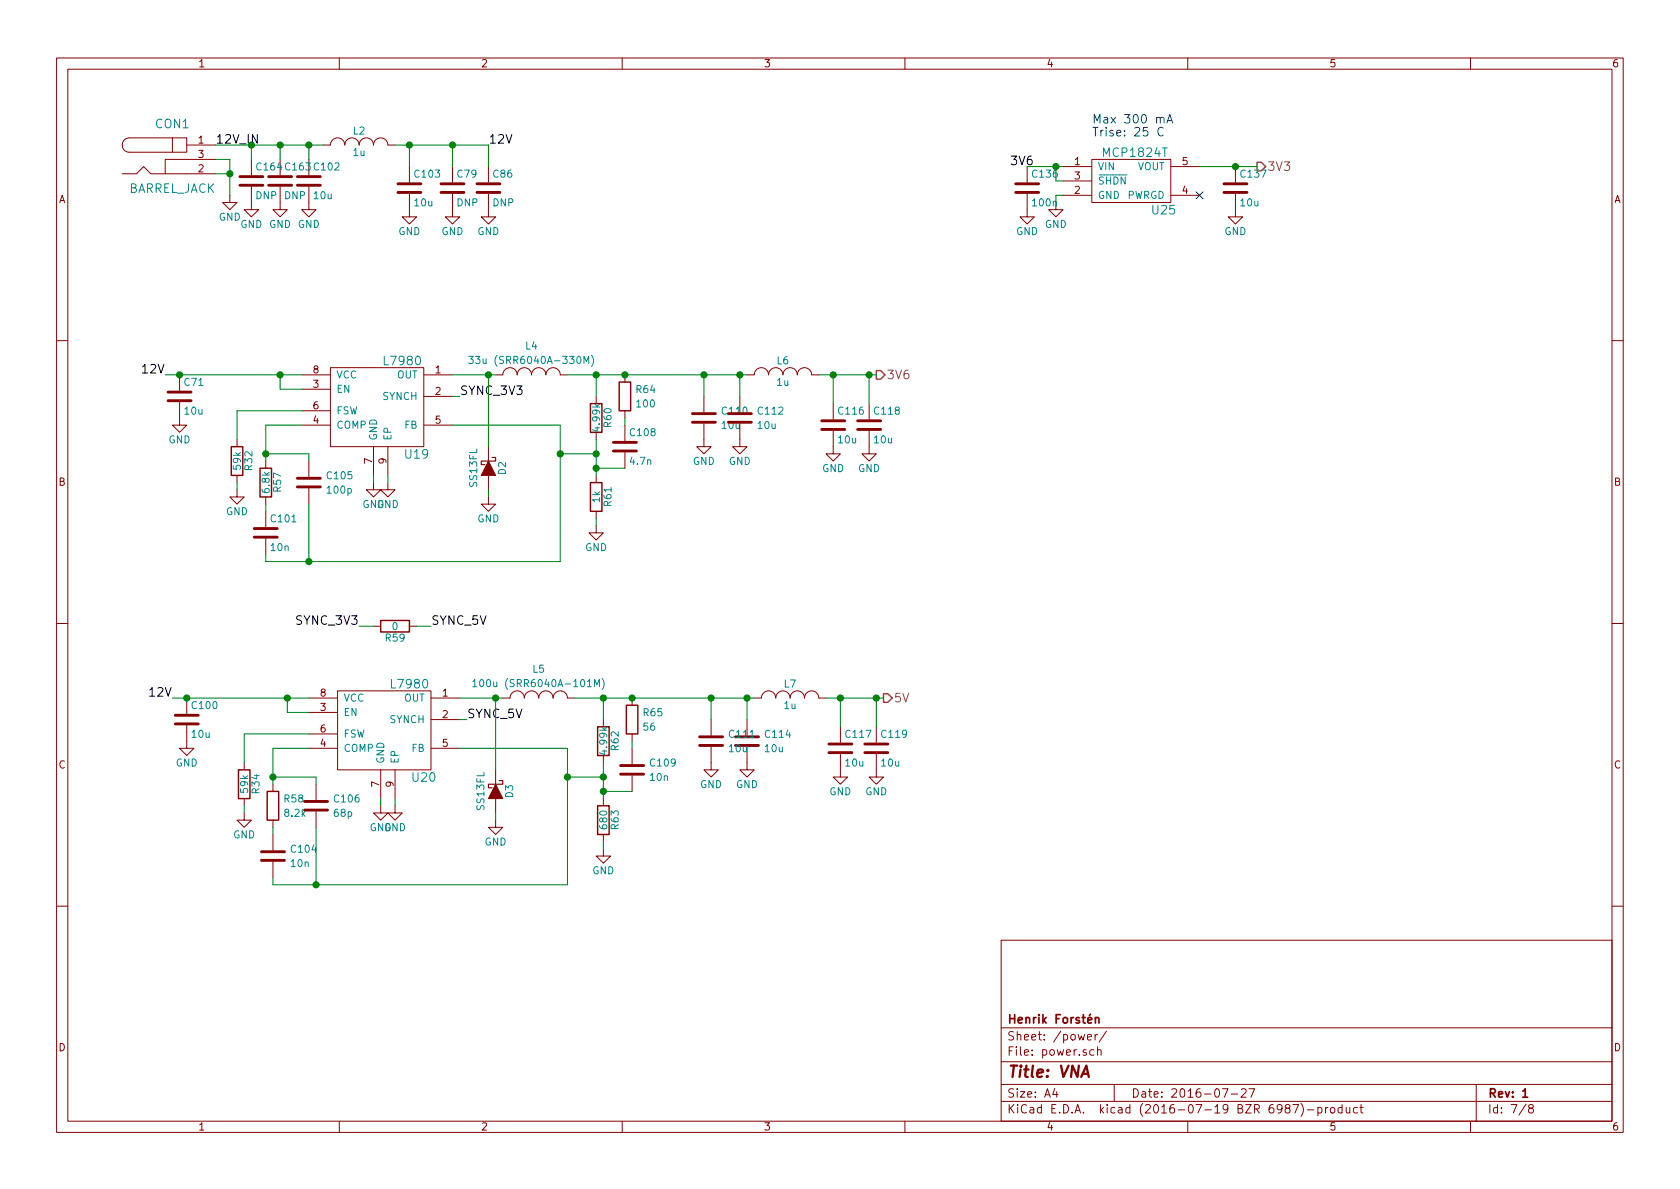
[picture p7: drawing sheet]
EESchema Schematic File Version 2
LIBS:power
LIBS:device
LIBS:transistors
LIBS:conn
LIBS:linear
LIBS:regul
LIBS:74xx
LIBS:cmos4000
LIBS:adc-dac
LIBS:memory
LIBS:xilinx
LIBS:microcontrollers
LIBS:dsp
LIBS:microchip
LIBS:analog_switches
LIBS:motorola
LIBS:texas
LIBS:intel
LIBS:audio
LIBS:interface
LIBS:digital-audio
LIBS:philips
LIBS:display
LIBS:cypress
LIBS:siliconi
LIBS:opto
LIBS:atmel
LIBS:contrib
LIBS:valves
LIBS:vna
LIBS:vna-cache
EELAYER 25 0
EELAYER END
$Descr A4 11693 8268
encoding utf-8
Sheet 7 8
Title "VNA"
Date "2016-07-27"
Rev "1"
Comp "Henrik Forstén"
Comment1 ""
Comment2 ""
Comment3 ""
Comment4 ""
$EndDescr
$Comp
L BARREL_JACK CON1
U 1 1
P 1200 1100
F 0 "CON1" H 1200 1350 60  0000 C CNN
F 1 "BARREL_JACK" H 1200 900 60  0000 C CNN
F 2 "VNA:EJ508A" H 1200 1100 60  0001 C CNN
F 3 "" H 1200 1100 60  0000 C CNN
	1    1200 1100
	1    0    0    -1  
$EndComp
$Comp
L GND #PWR17
U 1 1
P 1600 1350
F 0 "#PWR17" H 1600 1100 50  0001 C CNN
F 1 "GND" H 1600 1200 50  0000 C CNN
F 2 "" H 1600 1350 60  0000 C CNN
F 3 "" H 1600 1350 60  0000 C CNN
	1    1600 1350
	1    0    0    -1  
$EndComp
$Comp
L C C102
U 1 1
P 2150 1250
F 0 "C102" H 2175 1350 50  0000 L CNN
F 1 "10u" H 2175 1150 50  0000 L CNN
F 2 "VNA:C_0805b" H 2188 1100 30  0001 C CNN
F 3 "" H 2150 1250 60  0000 C CNN
	1    2150 1250
	1    0    0    -1  
$EndComp
$Comp
L C C103
U 1 1
P 2850 1300
F 0 "C103" H 2875 1400 50  0000 L CNN
F 1 "10u" H 2875 1200 50  0000 L CNN
F 2 "VNA:C_0805b" H 2888 1150 30  0001 C CNN
F 3 "" H 2850 1300 60  0000 C CNN
	1    2850 1300
	1    0    0    -1  
$EndComp
$Comp
L GND #PWR27
U 1 1
P 2150 1400
F 0 "#PWR27" H 2150 1150 50  0001 C CNN
F 1 "GND" H 2150 1250 50  0000 C CNN
F 2 "" H 2150 1400 60  0000 C CNN
F 3 "" H 2150 1400 60  0000 C CNN
	1    2150 1400
	1    0    0    -1  
$EndComp
$Comp
L GND #PWR41
U 1 1
P 2850 1450
F 0 "#PWR41" H 2850 1200 50  0001 C CNN
F 1 "GND" H 2850 1300 50  0000 C CNN
F 2 "" H 2850 1450 60  0000 C CNN
F 3 "" H 2850 1450 60  0000 C CNN
	1    2850 1450
	1    0    0    -1  
$EndComp
Text Label 3400 1000 0    60   ~ 0
12V
$Comp
L INDUCTOR_SMALL L2
U 1 1
P 2500 1000
F 0 "L2" H 2500 1100 50  0000 C CNN
F 1 "1u" H 2500 950 50  0000 C CNN
F 2 "VNA:C_0805b" H 2500 1000 60  0001 C CNN
F 3 "" H 2500 1000 60  0000 C CNN
	1    2500 1000
	1    0    0    -1  
$EndComp
Text HLabel 6100 2600 2    60   Output ~ 0
3V6
$Comp
L C C71
U 1 1
P 1250 2750
F 0 "C71" H 1275 2850 50  0000 L CNN
F 1 "10u" H 1275 2650 50  0000 L CNN
F 2 "VNA:C_0805b" H 1288 2600 30  0001 C CNN
F 3 "" H 1250 2750 60  0000 C CNN
	1    1250 2750
	1    0    0    -1  
$EndComp
$Comp
L C C110
U 1 1
P 4900 2900
F 0 "C110" H 5015 2950 50  0000 L CNN
F 1 "10u" H 5015 2850 50  0000 L CNN
F 2 "VNA:C_0805b" H 4938 2750 30  0001 C CNN
F 3 "" H 4900 2900 60  0000 C CNN
	1    4900 2900
	1    0    0    -1  
$EndComp
$Comp
L C C112
U 1 1
P 5150 2900
F 0 "C112" H 5265 2950 50  0000 L CNN
F 1 "10u" H 5265 2850 50  0000 L CNN
F 2 "VNA:C_0805b" H 5188 2750 30  0001 C CNN
F 3 "" H 5150 2900 60  0000 C CNN
	1    5150 2900
	1    0    0    -1  
$EndComp
$Comp
L GND #PWR84
U 1 1
P 4900 3050
F 0 "#PWR84" H 4900 2800 50  0001 C CNN
F 1 "GND" H 4900 2900 50  0000 C CNN
F 2 "" H 4900 3050 60  0000 C CNN
F 3 "" H 4900 3050 60  0000 C CNN
	1    4900 3050
	1    0    0    -1  
$EndComp
$Comp
L GND #PWR89
U 1 1
P 5150 3050
F 0 "#PWR89" H 5150 2800 50  0001 C CNN
F 1 "GND" H 5150 2900 50  0000 C CNN
F 2 "" H 5150 3050 60  0000 C CNN
F 3 "" H 5150 3050 60  0000 C CNN
	1    5150 3050
	1    0    0    -1  
$EndComp
$Comp
L GND #PWR8
U 1 1
P 1250 2900
F 0 "#PWR8" H 1250 2650 50  0001 C CNN
F 1 "GND" H 1250 2750 50  0000 C CNN
F 2 "" H 1250 2900 60  0000 C CNN
F 3 "" H 1250 2900 60  0000 C CNN
	1    1250 2900
	1    0    0    -1  
$EndComp
Text Label 1150 2600 2    60   ~ 0
12V
$Comp
L INDUCTOR_SMALL L6
U 1 1
P 5450 2600
F 0 "L6" H 5450 2700 50  0000 C CNN
F 1 "1u" H 5450 2550 50  0000 C CNN
F 2 "VNA:C_0805b" H 5450 2600 60  0001 C CNN
F 3 "" H 5450 2600 60  0000 C CNN
	1    5450 2600
	1    0    0    -1  
$EndComp
$Comp
L C C116
U 1 1
P 5800 2950
F 0 "C116" H 5825 3050 50  0000 L CNN
F 1 "10u" H 5825 2850 50  0000 L CNN
F 2 "VNA:C_0805b" H 5838 2800 30  0001 C CNN
F 3 "" H 5800 2950 60  0000 C CNN
	1    5800 2950
	1    0    0    -1  
$EndComp
$Comp
L C C118
U 1 1
P 6050 2950
F 0 "C118" H 6075 3050 50  0000 L CNN
F 1 "10u" H 6075 2850 50  0000 L CNN
F 2 "VNA:C_0805b" H 6088 2800 30  0001 C CNN
F 3 "" H 6050 2950 60  0000 C CNN
	1    6050 2950
	1    0    0    -1  
$EndComp
$Comp
L GND #PWR106
U 1 1
P 5800 3100
F 0 "#PWR106" H 5800 2850 50  0001 C CNN
F 1 "GND" H 5800 2950 50  0000 C CNN
F 2 "" H 5800 3100 60  0000 C CNN
F 3 "" H 5800 3100 60  0000 C CNN
	1    5800 3100
	1    0    0    -1  
$EndComp
$Comp
L GND #PWR114
U 1 1
P 6050 3100
F 0 "#PWR114" H 6050 2850 50  0001 C CNN
F 1 "GND" H 6050 2950 50  0000 C CNN
F 2 "" H 6050 3100 60  0000 C CNN
F 3 "" H 6050 3100 60  0000 C CNN
	1    6050 3100
	1    0    0    -1  
$EndComp
$Comp
L MCP1824T U25
U 1 1
P 7900 1250
F 0 "U25" H 8100 1050 60  0000 C CNN
F 1 "MCP1824T" H 7900 1450 60  0000 C CNN
F 2 "VNA:SOT-23-5" H 7700 1200 60  0001 C CNN
F 3 "" H 7700 1200 60  0000 C CNN
	1    7900 1250
	1    0    0    -1  
$EndComp
$Comp
L GND #PWR140
U 1 1
P 7350 1400
F 0 "#PWR140" H 7350 1150 50  0001 C CNN
F 1 "GND" H 7350 1250 50  0000 C CNN
F 2 "" H 7350 1400 60  0000 C CNN
F 3 "" H 7350 1400 60  0000 C CNN
	1    7350 1400
	1    0    0    -1  
$EndComp
NoConn ~ 8350 1350
$Comp
L C C137
U 1 1
P 8600 1300
F 0 "C137" H 8625 1400 50  0000 L CNN
F 1 "10u" H 8625 1200 50  0000 L CNN
F 2 "VNA:C_0805b" H 8638 1150 30  0001 C CNN
F 3 "" H 8600 1300 60  0000 C CNN
	1    8600 1300
	1    0    0    -1  
$EndComp
$Comp
L GND #PWR168
U 1 1
P 8600 1450
F 0 "#PWR168" H 8600 1200 50  0001 C CNN
F 1 "GND" H 8600 1300 50  0000 C CNN
F 2 "" H 8600 1450 60  0000 C CNN
F 3 "" H 8600 1450 60  0000 C CNN
	1    8600 1450
	1    0    0    -1  
$EndComp
Text HLabel 8750 1150 2    60   Output ~ 0
3V3
Text Label 7200 1150 2    60   ~ 0
3V6
$Comp
L C C136
U 1 1
P 7150 1300
F 0 "C136" H 7175 1400 50  0000 L CNN
F 1 "100n" H 7175 1200 50  0000 L CNN
F 2 "VNA:C_0402b" H 7188 1150 30  0001 C CNN
F 3 "" H 7150 1300 60  0000 C CNN
	1    7150 1300
	1    0    0    -1  
$EndComp
$Comp
L GND #PWR135
U 1 1
P 7150 1450
F 0 "#PWR135" H 7150 1200 50  0001 C CNN
F 1 "GND" H 7150 1300 50  0000 C CNN
F 2 "" H 7150 1450 60  0000 C CNN
F 3 "" H 7150 1450 60  0000 C CNN
	1    7150 1450
	1    0    0    -1  
$EndComp
Text Notes 7600 950  0    60   ~ 0
Max 300 mA\nTrise: 25 C
$Comp
L C C79
U 1 1
P 3150 1300
F 0 "C79" H 3175 1400 50  0000 L CNN
F 1 "DNP" H 3175 1200 50  0000 L CNN
F 2 "VNA:C_0805b" H 3188 1150 30  0001 C CNN
F 3 "" H 3150 1300 60  0000 C CNN
	1    3150 1300
	1    0    0    -1  
$EndComp
$Comp
L GND #PWR42
U 1 1
P 3150 1450
F 0 "#PWR42" H 3150 1200 50  0001 C CNN
F 1 "GND" H 3150 1300 50  0000 C CNN
F 2 "" H 3150 1450 60  0000 C CNN
F 3 "" H 3150 1450 60  0000 C CNN
	1    3150 1450
	1    0    0    -1  
$EndComp
$Comp
L C C86
U 1 1
P 3400 1300
F 0 "C86" H 3425 1400 50  0000 L CNN
F 1 "DNP" H 3425 1200 50  0000 L CNN
F 2 "VNA:C_0805b" H 3438 1150 30  0001 C CNN
F 3 "" H 3400 1300 60  0000 C CNN
	1    3400 1300
	1    0    0    -1  
$EndComp
$Comp
L GND #PWR43
U 1 1
P 3400 1450
F 0 "#PWR43" H 3400 1200 50  0001 C CNN
F 1 "GND" H 3400 1300 50  0000 C CNN
F 2 "" H 3400 1450 60  0000 C CNN
F 3 "" H 3400 1450 60  0000 C CNN
	1    3400 1450
	1    0    0    -1  
$EndComp
Text Label 1500 1000 0    60   ~ 0
12V_IN
$Comp
L R R65
U 1 1
P 4400 5000
F 0 "R65" H 4470 5050 50  0000 L CNN
F 1 "56" H 4470 4950 50  0000 L CNN
F 2 "VNA:R_0402b" V 4330 5000 30  0001 C CNN
F 3 "" H 4400 5000 30  0000 C CNN
	1    4400 5000
	1    0    0    -1  
$EndComp
$Comp
L R R59
U 1 1
P 2750 4350
F 0 "R59" V 2830 4350 50  0000 C CNN
F 1 "0" V 2750 4350 50  0000 C CNN
F 2 "VNA:R_0402b" V 2680 4350 30  0001 C CNN
F 3 "" H 2750 4350 30  0000 C CNN
	1    2750 4350
	0    1    1    0   
$EndComp
Text Label 3000 4350 0    60   ~ 0
SYNC_5V
Text Label 2500 4350 2    60   ~ 0
SYNC_3V3
$Comp
L GND #PWR118
U 1 1
P 6100 5350
F 0 "#PWR118" H 6100 5100 50  0001 C CNN
F 1 "GND" H 6100 5200 50  0000 C CNN
F 2 "" H 6100 5350 60  0000 C CNN
F 3 "" H 6100 5350 60  0000 C CNN
	1    6100 5350
	1    0    0    -1  
$EndComp
$Comp
L GND #PWR109
U 1 1
P 5850 5350
F 0 "#PWR109" H 5850 5100 50  0001 C CNN
F 1 "GND" H 5850 5200 50  0000 C CNN
F 2 "" H 5850 5350 60  0000 C CNN
F 3 "" H 5850 5350 60  0000 C CNN
	1    5850 5350
	1    0    0    -1  
$EndComp
$Comp
L C C119
U 1 1
P 6100 5200
F 0 "C119" H 6125 5300 50  0000 L CNN
F 1 "10u" H 6125 5100 50  0000 L CNN
F 2 "VNA:C_0805b" H 6138 5050 30  0001 C CNN
F 3 "" H 6100 5200 60  0000 C CNN
	1    6100 5200
	1    0    0    -1  
$EndComp
$Comp
L C C117
U 1 1
P 5850 5200
F 0 "C117" H 5875 5300 50  0000 L CNN
F 1 "10u" H 5875 5100 50  0000 L CNN
F 2 "VNA:C_0805b" H 5888 5050 30  0001 C CNN
F 3 "" H 5850 5200 60  0000 C CNN
	1    5850 5200
	1    0    0    -1  
$EndComp
$Comp
L INDUCTOR_SMALL L7
U 1 1
P 5500 4850
F 0 "L7" H 5500 4950 50  0000 C CNN
F 1 "1u" H 5500 4800 50  0000 C CNN
F 2 "VNA:C_0805b" H 5500 4850 60  0001 C CNN
F 3 "" H 5500 4850 60  0000 C CNN
	1    5500 4850
	1    0    0    -1  
$EndComp
$Comp
L C C104
U 1 1
P 1900 5950
F 0 "C104" H 2015 6000 50  0000 L CNN
F 1 "10n" H 2015 5900 50  0000 L CNN
F 2 "VNA:C_0402b" H 1938 5800 30  0001 C CNN
F 3 "" H 1900 5950 60  0000 C CNN
	1    1900 5950
	1    0    0    -1  
$EndComp
$Comp
L C C106
U 1 1
P 2200 5600
F 0 "C106" H 2315 5650 50  0000 L CNN
F 1 "68p" H 2315 5550 50  0000 L CNN
F 2 "VNA:C_0402b" H 2238 5450 30  0001 C CNN
F 3 "" H 2200 5600 60  0000 C CNN
	1    2200 5600
	1    0    0    -1  
$EndComp
$Comp
L R R58
U 1 1
P 1900 5600
F 0 "R58" H 1970 5650 50  0000 L CNN
F 1 "8.2k" H 1970 5550 50  0000 L CNN
F 2 "VNA:R_0402b" V 1830 5600 30  0001 C CNN
F 3 "" H 1900 5600 30  0000 C CNN
	1    1900 5600
	1    0    0    -1  
$EndComp
$Comp
L C C109
U 1 1
P 4400 5350
F 0 "C109" H 4515 5400 50  0000 L CNN
F 1 "10n" H 4515 5300 50  0000 L CNN
F 2 "VNA:C_0402b" H 4438 5200 30  0001 C CNN
F 3 "" H 4400 5350 60  0000 C CNN
	1    4400 5350
	1    0    0    -1  
$EndComp
$Comp
L GND #PWR19
U 1 1
P 1700 5650
F 0 "#PWR19" H 1700 5400 50  0001 C CNN
F 1 "GND" H 1700 5500 50  0000 C CNN
F 2 "" H 1700 5650 60  0000 C CNN
F 3 "" H 1700 5650 60  0000 C CNN
	1    1700 5650
	1    0    0    -1  
$EndComp
Text Label 1200 4850 2    60   ~ 0
12V
$Comp
L GND #PWR9
U 1 1
P 1300 5150
F 0 "#PWR9" H 1300 4900 50  0001 C CNN
F 1 "GND" H 1300 5000 50  0000 C CNN
F 2 "" H 1300 5150 60  0000 C CNN
F 3 "" H 1300 5150 60  0000 C CNN
	1    1300 5150
	1    0    0    -1  
$EndComp
$Comp
L GND #PWR40
U 1 1
P 2750 5600
F 0 "#PWR40" H 2750 5350 50  0001 C CNN
F 1 "GND" H 2750 5450 50  0000 C CNN
F 2 "" H 2750 5600 60  0000 C CNN
F 3 "" H 2750 5600 60  0000 C CNN
	1    2750 5600
	1    0    0    -1  
$EndComp
$Comp
L GND #PWR35
U 1 1
P 2650 5600
F 0 "#PWR35" H 2650 5350 50  0001 C CNN
F 1 "GND" H 2650 5450 50  0000 C CNN
F 2 "" H 2650 5600 60  0000 C CNN
F 3 "" H 2650 5600 60  0000 C CNN
	1    2650 5600
	1    0    0    -1  
$EndComp
$Comp
L GND #PWR91
U 1 1
P 5200 5300
F 0 "#PWR91" H 5200 5050 50  0001 C CNN
F 1 "GND" H 5200 5150 50  0000 C CNN
F 2 "" H 5200 5300 60  0000 C CNN
F 3 "" H 5200 5300 60  0000 C CNN
	1    5200 5300
	1    0    0    -1  
$EndComp
$Comp
L GND #PWR87
U 1 1
P 4950 5300
F 0 "#PWR87" H 4950 5050 50  0001 C CNN
F 1 "GND" H 4950 5150 50  0000 C CNN
F 2 "" H 4950 5300 60  0000 C CNN
F 3 "" H 4950 5300 60  0000 C CNN
	1    4950 5300
	1    0    0    -1  
$EndComp
$Comp
L GND #PWR70
U 1 1
P 4200 5900
F 0 "#PWR70" H 4200 5650 50  0001 C CNN
F 1 "GND" H 4200 5750 50  0000 C CNN
F 2 "" H 4200 5900 60  0000 C CNN
F 3 "" H 4200 5900 60  0000 C CNN
	1    4200 5900
	1    0    0    -1  
$EndComp
$Comp
L R R63
U 1 1
P 4200 5700
F 0 "R63" V 4280 5700 50  0000 C CNN
F 1 "680" V 4200 5700 50  0000 C CNN
F 2 "VNA:R_0402b" V 4130 5700 30  0001 C CNN
F 3 "" H 4200 5700 30  0000 C CNN
	1    4200 5700
	1    0    0    -1  
$EndComp
$Comp
L R R62
U 1 1
P 4200 5150
F 0 "R62" V 4280 5150 50  0000 C CNN
F 1 "4.99k" V 4200 5150 50  0000 C CNN
F 2 "VNA:R_0402b" V 4130 5150 30  0001 C CNN
F 3 "" H 4200 5150 30  0000 C CNN
	1    4200 5150
	1    0    0    -1  
$EndComp
Text Label 3250 5000 0    60   ~ 0
SYNC_5V
$Comp
L C C114
U 1 1
P 5200 5150
F 0 "C114" H 5315 5200 50  0000 L CNN
F 1 "10u" H 5315 5100 50  0000 L CNN
F 2 "VNA:C_0805b" H 5238 5000 30  0001 C CNN
F 3 "" H 5200 5150 60  0000 C CNN
	1    5200 5150
	1    0    0    -1  
$EndComp
$Comp
L C C111
U 1 1
P 4950 5150
F 0 "C111" H 5065 5200 50  0000 L CNN
F 1 "10u" H 5065 5100 50  0000 L CNN
F 2 "VNA:C_0805b" H 4988 5000 30  0001 C CNN
F 3 "" H 4950 5150 60  0000 C CNN
	1    4950 5150
	1    0    0    -1  
$EndComp
$Comp
L C C100
U 1 1
P 1300 5000
F 0 "C100" H 1325 5100 50  0000 L CNN
F 1 "10u" H 1325 4900 50  0000 L CNN
F 2 "VNA:C_0805b" H 1338 4850 30  0001 C CNN
F 3 "" H 1300 5000 60  0000 C CNN
	1    1300 5000
	1    0    0    -1  
$EndComp
$Comp
L R R34
U 1 1
P 1700 5450
F 0 "R34" V 1780 5450 50  0000 C CNN
F 1 "59k" V 1700 5450 50  0000 C CNN
F 2 "VNA:R_0402b" V 1630 5450 30  0001 C CNN
F 3 "" H 1700 5450 30  0000 C CNN
	1    1700 5450
	1    0    0    -1  
$EndComp
$Comp
L INDUCTOR_SMALL L5
U 1 1
P 3750 4850
F 0 "L5" H 3750 5053 50  0000 C CNN
F 1 "100u (SRR6040A-101M)" H 3750 4953 50  0000 C CNN
F 2 "VNA:SRR6040A" H 3750 4850 60  0001 C CNN
F 3 "" H 3750 4850 60  0000 C CNN
	1    3750 4850
	1    0    0    -1  
$EndComp
Text HLabel 6150 4850 2    60   Output ~ 0
5V
$Comp
L C C101
U 1 1
P 1850 3700
F 0 "C101" H 1875 3800 50  0000 L CNN
F 1 "10n" H 1875 3600 50  0000 L CNN
F 2 "VNA:C_0402b" H 1888 3550 30  0001 C CNN
F 3 "" H 1850 3700 60  0000 C CNN
	1    1850 3700
	1    0    0    -1  
$EndComp
$Comp
L C C105
U 1 1
P 2150 3350
F 0 "C105" H 2265 3400 50  0000 L CNN
F 1 "100p" H 2265 3300 50  0000 L CNN
F 2 "VNA:C_0402b" H 2188 3200 30  0001 C CNN
F 3 "" H 2150 3350 60  0000 C CNN
	1    2150 3350
	1    0    0    -1  
$EndComp
$Comp
L R R57
U 1 1
P 1850 3350
F 0 "R57" V 1930 3350 50  0000 C CNN
F 1 "6.8k" V 1850 3350 50  0000 C CNN
F 2 "VNA:R_0402b" V 1780 3350 30  0001 C CNN
F 3 "" H 1850 3350 30  0000 C CNN
	1    1850 3350
	1    0    0    -1  
$EndComp
$Comp
L C C108
U 1 1
P 4350 3100
F 0 "C108" H 4375 3200 50  0000 L CNN
F 1 "4.7n" H 4375 3000 50  0000 L CNN
F 2 "VNA:C_0402b" H 4388 2950 30  0001 C CNN
F 3 "" H 4350 3100 60  0000 C CNN
	1    4350 3100
	1    0    0    -1  
$EndComp
$Comp
L R R64
U 1 1
P 4350 2750
F 0 "R64" H 4420 2800 50  0000 L CNN
F 1 "100" H 4420 2700 50  0000 L CNN
F 2 "VNA:R_0402b" V 4280 2750 30  0001 C CNN
F 3 "" H 4350 2750 30  0000 C CNN
	1    4350 2750
	1    0    0    -1  
$EndComp
$Comp
L GND #PWR18
U 1 1
P 1650 3400
F 0 "#PWR18" H 1650 3150 50  0001 C CNN
F 1 "GND" H 1650 3250 50  0000 C CNN
F 2 "" H 1650 3400 60  0000 C CNN
F 3 "" H 1650 3400 60  0000 C CNN
	1    1650 3400
	1    0    0    -1  
$EndComp
$Comp
L GND #PWR38
U 1 1
P 2700 3350
F 0 "#PWR38" H 2700 3100 50  0001 C CNN
F 1 "GND" H 2700 3200 50  0000 C CNN
F 2 "" H 2700 3350 60  0000 C CNN
F 3 "" H 2700 3350 60  0000 C CNN
	1    2700 3350
	1    0    0    -1  
$EndComp
$Comp
L GND #PWR34
U 1 1
P 2600 3350
F 0 "#PWR34" H 2600 3100 50  0001 C CNN
F 1 "GND" H 2600 3200 50  0000 C CNN
F 2 "" H 2600 3350 60  0000 C CNN
F 3 "" H 2600 3350 60  0000 C CNN
	1    2600 3350
	1    0    0    -1  
$EndComp
$Comp
L GND #PWR64
U 1 1
P 4150 3650
F 0 "#PWR64" H 4150 3400 50  0001 C CNN
F 1 "GND" H 4150 3500 50  0000 C CNN
F 2 "" H 4150 3650 60  0000 C CNN
F 3 "" H 4150 3650 60  0000 C CNN
	1    4150 3650
	1    0    0    -1  
$EndComp
$Comp
L R R61
U 1 1
P 4150 3450
F 0 "R61" V 4230 3450 50  0000 C CNN
F 1 "1k" V 4150 3450 50  0000 C CNN
F 2 "VNA:R_0402b" V 4080 3450 30  0001 C CNN
F 3 "" H 4150 3450 30  0000 C CNN
	1    4150 3450
	1    0    0    -1  
$EndComp
$Comp
L R R60
U 1 1
P 4150 2900
F 0 "R60" V 4230 2900 50  0000 C CNN
F 1 "4.99k" V 4150 2900 50  0000 C CNN
F 2 "VNA:R_0402b" V 4080 2900 30  0001 C CNN
F 3 "" H 4150 2900 30  0000 C CNN
	1    4150 2900
	1    0    0    -1  
$EndComp
Text Label 3200 2750 0    60   ~ 0
SYNC_3V3
$Comp
L R R32
U 1 1
P 1650 3200
F 0 "R32" V 1730 3200 50  0000 C CNN
F 1 "59k" V 1650 3200 50  0000 C CNN
F 2 "VNA:R_0402b" V 1580 3200 30  0001 C CNN
F 3 "" H 1650 3200 30  0000 C CNN
	1    1650 3200
	1    0    0    -1  
$EndComp
$Comp
L INDUCTOR_SMALL L4
U 1 1
P 3700 2600
F 0 "L4" H 3700 2803 50  0000 C CNN
F 1 "33u (SRR6040A-330M)" H 3700 2703 50  0000 C CNN
F 2 "VNA:SRR6040A" H 3700 2600 60  0001 C CNN
F 3 "" H 3700 2600 60  0000 C CNN
	1    3700 2600
	1    0    0    -1  
$EndComp
$Comp
L GND #PWR47
U 1 1
P 3450 5700
F 0 "#PWR47" H 3450 5450 50  0001 C CNN
F 1 "GND" H 3450 5550 50  0000 C CNN
F 2 "" H 3450 5700 60  0000 C CNN
F 3 "" H 3450 5700 60  0000 C CNN
	1    3450 5700
	1    0    0    -1  
$EndComp
$Comp
L D_Schottky D3
U 1 1
P 3450 5500
F 0 "D3" H 3450 5600 50  0000 C CNN
F 1 "SS13FL" H 3450 5400 50  0000 C CNN
F 2 "VNA:SOD-123F" H 3450 5500 60  0001 C CNN
F 3 "" H 3450 5500 60  0000 C CNN
	1    3450 5500
	0    1    1    0   
$EndComp
$Comp
L GND #PWR44
U 1 1
P 3400 3450
F 0 "#PWR44" H 3400 3200 50  0001 C CNN
F 1 "GND" H 3400 3300 50  0000 C CNN
F 2 "" H 3400 3450 60  0000 C CNN
F 3 "" H 3400 3450 60  0000 C CNN
	1    3400 3450
	1    0    0    -1  
$EndComp
$Comp
L D_Schottky D2
U 1 1
P 3400 3250
F 0 "D2" H 3400 3350 50  0000 C CNN
F 1 "SS13FL" H 3400 3150 50  0000 C CNN
F 2 "VNA:SOD-123F" H 3400 3250 60  0001 C CNN
F 3 "" H 3400 3250 60  0000 C CNN
	1    3400 3250
	0    1    1    0   
$EndComp
$Comp
L L7981 U20
U 1 1
P 2650 5050
AR Path="/566C40B0" Ref="U20"  Part="1" 
AR Path="/564D0768/566C40B0" Ref="U20"  Part="1" 
F 0 "U20" H 2950 4700 60  0000 C CNN
F 1 "L7980" H 2850 5350 60  0000 C CNN
F 2 "Housings_DFN_QFN:DFN-8-1EP_3x3mm_Pitch0.5mm" H 2450 4400 60  0001 C CNN
F 3 "" H 2450 4400 60  0000 C CNN
	1    2650 5050
	1    0    0    -1  
$EndComp
$Comp
L L7981 U19
U 1 1
P 2600 2800
AR Path="/566CB19E" Ref="U19"  Part="1" 
AR Path="/564D0768/566CB19E" Ref="U19"  Part="1" 
F 0 "U19" H 2900 2450 60  0000 C CNN
F 1 "L7980" H 2800 3100 60  0000 C CNN
F 2 "Housings_DFN_QFN:DFN-8-1EP_3x3mm_Pitch0.5mm" H 2400 2150 60  0001 C CNN
F 3 "" H 2400 2150 60  0000 C CNN
	1    2600 2800
	1    0    0    -1  
$EndComp
Wire Wire Line
	1500 1100 1600 1100
Wire Wire Line
	1600 1100 1600 1350
Wire Wire Line
	1500 1200 1600 1200
Connection ~ 1600 1200
Wire Wire Line
	2150 1000 2150 1100
Wire Wire Line
	2850 1000 2850 1150
Connection ~ 2150 1000
Wire Wire Line
	1500 1000 2250 1000
Wire Wire Line
	2750 1000 3400 1000
Wire Wire Line
	1200 4850 2150 4850
Wire Wire Line
	2000 4850 2000 4950
Wire Wire Line
	2000 4950 2150 4950
Wire Wire Line
	3250 5000 3200 5000
Wire Wire Line
	3200 4850 3500 4850
Wire Wire Line
	3450 5650 3450 5700
Wire Wire Line
	3450 4850 3450 5350
Connection ~ 3450 4850
Wire Wire Line
	4000 4850 5250 4850
Wire Wire Line
	4200 4850 4200 5000
Wire Wire Line
	4200 5300 4200 5550
Wire Wire Line
	4200 5900 4200 5850
Wire Wire Line
	4950 4850 4950 5000
Connection ~ 4200 4850
Wire Wire Line
	5200 4850 5200 5000
Connection ~ 4950 4850
Wire Wire Line
	2750 5550 2750 5600
Wire Wire Line
	2650 5600 2650 5550
Connection ~ 2000 4850
Connection ~ 1300 4850
Wire Wire Line
	2150 5100 1700 5100
Wire Wire Line
	1700 5100 1700 5300
Wire Wire Line
	1700 5600 1700 5650
Wire Wire Line
	4400 5150 4400 5200
Wire Wire Line
	4200 5500 4400 5500
Connection ~ 4200 5500
Wire Wire Line
	3200 5200 3950 5200
Wire Wire Line
	3950 5200 3950 6150
Wire Wire Line
	3950 5400 4200 5400
Connection ~ 4200 5400
Connection ~ 4400 4850
Wire Wire Line
	2150 5200 1900 5200
Wire Wire Line
	1900 5200 1900 5450
Wire Wire Line
	1900 5400 2200 5400
Wire Wire Line
	2200 5400 2200 5450
Connection ~ 1900 5400
Wire Wire Line
	1900 5750 1900 5800
Wire Wire Line
	1900 6100 1900 6150
Wire Wire Line
	1900 6150 3950 6150
Wire Wire Line
	2200 6150 2200 5750
Connection ~ 3950 5400
Connection ~ 2200 6150
Wire Wire Line
	5850 4850 5850 5050
Wire Wire Line
	6100 4850 6100 5050
Wire Wire Line
	5750 4850 6150 4850
Connection ~ 5850 4850
Connection ~ 5200 4850
Connection ~ 6100 4850
Wire Wire Line
	1150 2600 2100 2600
Wire Wire Line
	1950 2600 1950 2700
Wire Wire Line
	1950 2700 2100 2700
Wire Wire Line
	3200 2750 3150 2750
Wire Wire Line
	3150 2600 3450 2600
Wire Wire Line
	3400 3400 3400 3450
Wire Wire Line
	3400 2600 3400 3100
Connection ~ 3400 2600
Wire Wire Line
	3950 2600 5200 2600
Wire Wire Line
	4150 2600 4150 2750
Wire Wire Line
	4150 3050 4150 3300
Wire Wire Line
	4150 3650 4150 3600
Wire Wire Line
	4900 2600 4900 2750
Connection ~ 4150 2600
Wire Wire Line
	5150 2600 5150 2750
Connection ~ 4900 2600
Wire Wire Line
	2700 3300 2700 3350
Wire Wire Line
	2600 3350 2600 3300
Connection ~ 1950 2600
Connection ~ 1250 2600
Wire Wire Line
	2100 2850 1650 2850
Wire Wire Line
	1650 2850 1650 3050
Wire Wire Line
	1650 3350 1650 3400
Wire Wire Line
	4350 2900 4350 2950
Wire Wire Line
	4150 3250 4350 3250
Connection ~ 4150 3250
Wire Wire Line
	3150 2950 3900 2950
Wire Wire Line
	3900 2950 3900 3900
Wire Wire Line
	3900 3150 4150 3150
Connection ~ 4150 3150
Connection ~ 4350 2600
Wire Wire Line
	2100 2950 1850 2950
Wire Wire Line
	1850 2950 1850 3200
Wire Wire Line
	1850 3150 2150 3150
Wire Wire Line
	2150 3150 2150 3200
Connection ~ 1850 3150
Wire Wire Line
	1850 3500 1850 3550
Wire Wire Line
	1850 3850 1850 3900
Wire Wire Line
	1850 3900 3900 3900
Wire Wire Line
	2150 3900 2150 3500
Connection ~ 3900 3150
Connection ~ 2150 3900
Wire Wire Line
	5800 2600 5800 2800
Wire Wire Line
	6050 2600 6050 2800
Wire Wire Line
	5700 2600 6100 2600
Connection ~ 5800 2600
Connection ~ 5150 2600
Connection ~ 6050 2600
Wire Wire Line
	3000 4350 2900 4350
Wire Wire Line
	2600 4350 2500 4350
Connection ~ 2850 1000
Wire Wire Line
	7400 1350 7350 1350
Wire Wire Line
	7350 1350 7350 1400
Wire Wire Line
	8350 1150 8750 1150
Connection ~ 8600 1150
Wire Wire Line
	7150 1150 7400 1150
Wire Wire Line
	7400 1250 7350 1250
Wire Wire Line
	7350 1250 7350 1150
Connection ~ 7350 1150
Wire Wire Line
	3150 1150 3150 1000
Connection ~ 3150 1000
Wire Wire Line
	3400 1000 3400 1150
$Comp
L C C163
U 1 1
P 1950 1250
F 0 "C163" H 1975 1350 50  0000 L CNN
F 1 "DNP" H 1975 1150 50  0000 L CNN
F 2 "VNA:C_0805b" H 1988 1100 30  0001 C CNN
F 3 "" H 1950 1250 60  0000 C CNN
	1    1950 1250
	1    0    0    -1  
$EndComp
$Comp
L GND #PWR23
U 1 1
P 1950 1400
F 0 "#PWR23" H 1950 1150 50  0001 C CNN
F 1 "GND" H 1950 1250 50  0000 C CNN
F 2 "" H 1950 1400 60  0000 C CNN
F 3 "" H 1950 1400 60  0000 C CNN
	1    1950 1400
	1    0    0    -1  
$EndComp
Wire Wire Line
	1950 1100 1950 1000
Connection ~ 1950 1000
$Comp
L C C164
U 1 1
P 1750 1250
F 0 "C164" H 1775 1350 50  0000 L CNN
F 1 "DNP" H 1775 1150 50  0000 L CNN
F 2 "VNA:C_0805b" H 1788 1100 30  0001 C CNN
F 3 "" H 1750 1250 60  0000 C CNN
	1    1750 1250
	1    0    0    -1  
$EndComp
Wire Wire Line
	1750 1100 1750 1000
Connection ~ 1750 1000
$Comp
L GND #PWR20
U 1 1
P 1750 1400
F 0 "#PWR20" H 1750 1150 50  0001 C CNN
F 1 "GND" H 1750 1250 50  0000 C CNN
F 2 "" H 1750 1400 60  0000 C CNN
F 3 "" H 1750 1400 60  0000 C CNN
	1    1750 1400
	1    0    0    -1  
$EndComp
$EndSCHEMATC
